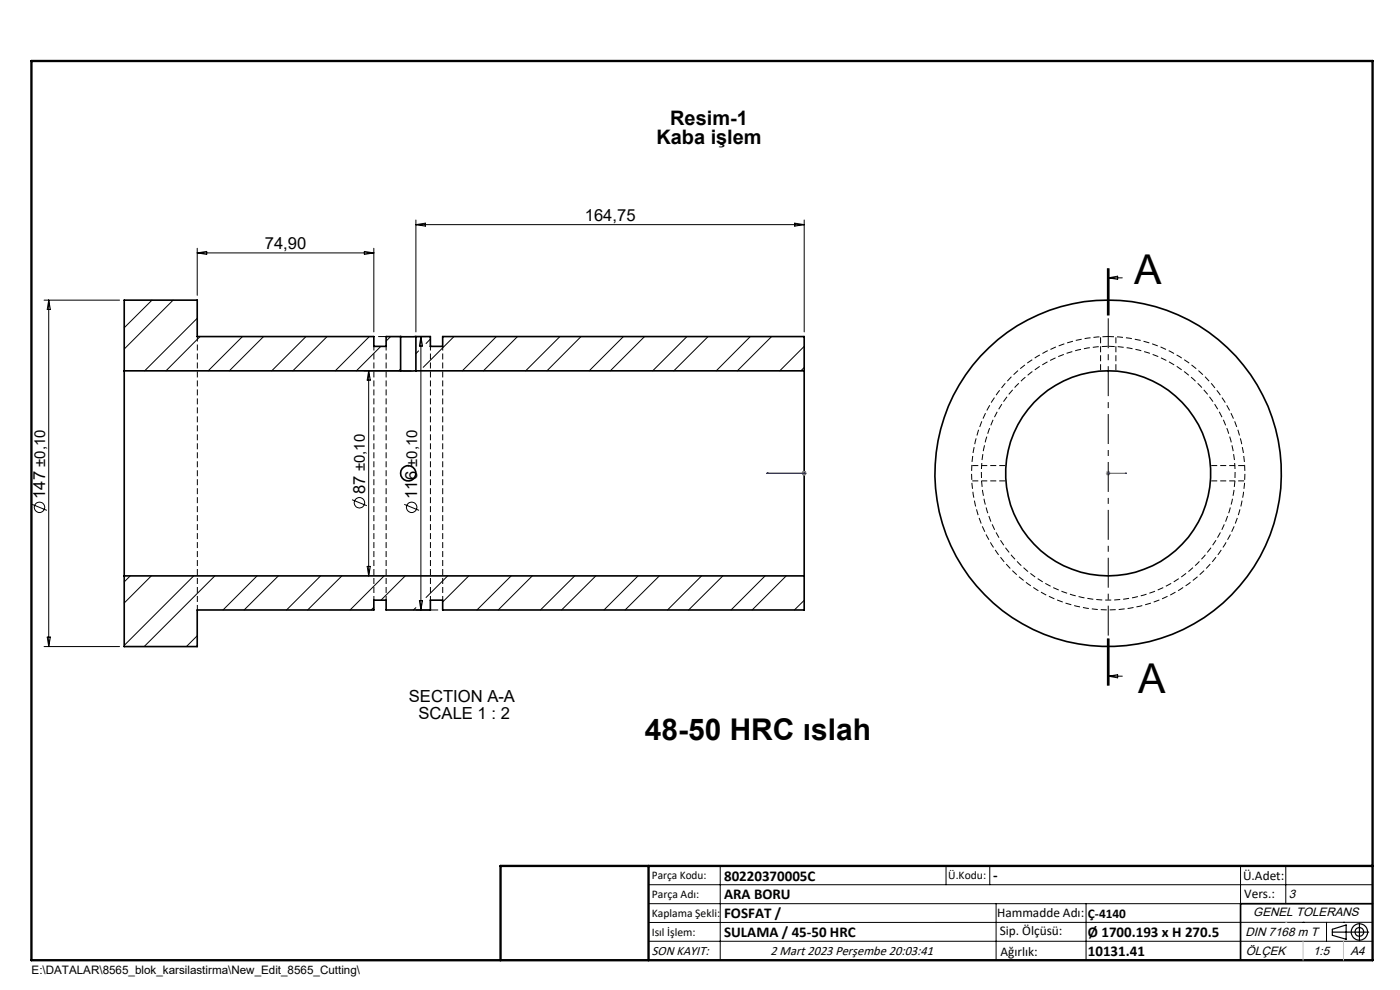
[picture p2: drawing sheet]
<svg xmlns="http://www.w3.org/2000/svg" width="297mm" height="210mm" viewBox="0 0 297 210" stroke-linecap="round" stroke-linejoin="round" font-family="sans-serif">
<path d="M235.1 71.4a29 29 0 0 1 25.5 42.8 29 29 0 0 1-49.8 2 29 29 0 0 1 22-44.7l2.3-.1" fill="none" stroke="#000" stroke-width=".21" stroke-dasharray="1.3 .6" stroke-linecap="butt"/>
<path d="M235.1 73.5a26.9 26.9 0 0 1 23.7 39.7 26.9 26.9 0 0 1-46.2 1.9 26.9 26.9 0 0 1 20.3-41.6h2.2" fill="none" stroke="#000" stroke-width=".21" stroke-dasharray="1.3 .6" stroke-dashoffset="-.1" stroke-linecap="butt"/>
<path d="M233.5 71.4v7.3M236.7 78.7v-7.3M213.4 98.8h-7.3M264.1 98.8h-7.3M206.1 102h7.3M256.8 102h7.3" fill="none" stroke="#000" stroke-width=".21" stroke-dasharray="1.3 .6" stroke-dashoffset="-.2" stroke-linecap="butt"/>
<g fill="none" stroke="#000" stroke-width=".35">
<path d="M26.4 78.7v43.5M26.4 78.7h58.6M85 78.7h3.2M85 71.4h3.2M85 71.4v7.3M85 71.4h-3.1v2.1h-2.6v-2.1h-37.5v-7.7h-15.4v15M88.2 78.7h82.4M88.2 71.4v7.3M88.2 71.4h3.1v2.1h2.6v-2.1h76.7v7.3M170.6 78.7v43.5M26.4 122.2h144.2M26.4 122.2v15h15.4v-7.8h37.5v-2.1h2.6v2.1h9.4v-2.1h2.6v2.1h76.7v-7.2"/>
<path d="M291.2 191.7h-28v12"/>
<circle cx="86.6" cy="100.4" r="1.62"/>
<circle cx="235.1" cy="100.4" r="21.8"/>
<circle cx="235.1" cy="100.4" r="36.7"/>
</g>
<path d="M79.3 127.3v-53.8M81.9 127.3v-53.8M91.3 127.3v-53.8M93.9 127.3v-53.8" fill="none" stroke="#000" stroke-width=".21" stroke-dasharray="1.3 .6" stroke-dashoffset=".4" stroke-linecap="butt"/>
<path d="M41.9 129.4v-58" fill="none" stroke="#000" stroke-width=".21" stroke-dasharray="1.3 .6" stroke-dashoffset=".2" stroke-linecap="butt"/>
<g fill="none" stroke="#000" stroke-width=".21">
<path d="M41.8 52.7v9.9M41.8 53.6h37.5M41.8 53.6l2.1-.3v.7zM77.3 53.3l2 .3-2 .4zM79.3 52.7v17.7M88.2 46.7v23.7M88.2 47.7h82.4M88.2 47.7l2-.4v.7zM168.6 47.3l2 .4-2 .3zM170.6 46.7v23.7M234.9 56.9v10M235.1 58.9h3"/>
<path d="M235.1 58.9l2-.3v.7zM235.1 56.9v10M235.3 56.9v10M9.3 63.7h16.1M10.3 63.7v73.5M10.3 63.7l.4 1.9h-.7zM32.2 63.7l-5.8 5.8M36.7 63.7l-10.3 10.3M41.8 67.5l-11.1 11.2M42.4 71.4l-7.2 7.3M51.4 71.4l-7.2 7.3M55.9 71.4l-7.3 7.3"/>
<path d="M64.9 71.4l-7.3 7.3M69.4 71.4l-7.3 7.3M77.2 78.7h10M78.2 78.7v43.5M78.2 78.7l.4 1.9h-.7zM78.4 71.4l-7.3 7.3M80.3 71.4h10M80.8 73.5l-5.2 5.2M82.9 71.4l-1 .9M85 78.3l-.4 .4M88.8 74.4l-.6 .6M89.3 71.4v58"/>
<path d="M89.3 71.4l.3 2h-.6zM91.3 71.9l-.9 1M96.3 71.4l-6.5 6.5M105.3 71.4l-7.2 7.3M109.8 71.4l-7.2 7.3M118.8 71.4l-7.3 7.3M123.3 71.4l-7.3 7.3M132.3 71.4l-7.3 7.3M136.7 71.4l-7.2 7.3M145.7 71.4l-7.2 7.3M150.2 71.4l-7.3 7.3M159.2 71.4l-7.3 7.3"/>
<path d="M163.7 71.4l-7.3 7.3M170.6 73.5l-5.2 5.2M170.6 78l-.7 .7M6.8 107l3.1 1.3M74.7 106l3.1 1.3M85.8 107l3.1 1.3M9.3 137.2h16.1M10 135.1h.7l-.4 2.1zM27.6 122.2l-1.2 1.2M32.1 122.2l-5.7 5.7M41.1 122.2l-14.7 14.7M41.8 134.9l-2.3 2.3"/>
<path d="M45.6 122.2l-15 15M54.5 122.2l-7.2 7.2M59.1 122.2l-7.3 7.2M68 122.2l-7.2 7.2M72.5 122.2l-7.2 7.2M77.9 120.1h.7l-.4 2.1zM79.3 128.8l-.6 .6M81.5 122.2l-7.2 7.2M86 122.2l-5.2 5.1M88.2 128.9l-.5 .5M88.3 129.4h4.6M89 127.4h.6l-.3 2z"/>
<path d="M95 122.2l-4.6 4.5M99.4 122.2l-5.5 5.5M108.4 122.2l-7.2 7.2M112.9 122.2l-7.2 7.2M121.9 122.2l-7.2 7.2M126.4 122.2l-7.3 7.2M135.4 122.2l-7.3 7.2M139.9 122.2l-7.3 7.2M148.8 122.2l-7.2 7.2M153.4 122.2l-7.3 7.2M162.3 122.2l-7.2 7.2M166.8 122.2l-7.2 7.2"/>
<path d="M170.6 127.3l-2.1 2.1M234.9 135.4v10M235.1 135.4v10M235.3 135.4v10zM235.1 143.4l2-.3v.7zM235.1 143.4h3M137.6 187.7h153.6M137.6 191.7h153.6M137.6 199.7h153.6M152.8 183.7v20M200.7 183.7v4M210 183.7v4"/>
<path d="M211.3 191.7v12M230.4 191.7v12M263.2 183.7v20M272.8 183.7v8M276.4 195.6h.1M281.4 195.6v4.1M285 195.6h.1M291.2 195.6l-153.6 .1"/>
<circle cx="8.4" cy="107.6" r="1.11"/>
<circle cx="76.3" cy="106.6" r="1.1"/>
<circle cx="87.3" cy="107.6" r="1.11"/>
</g>
<g fill="none" stroke="#000" stroke-width=".25">
<path d="M282.6 197.7h7.8M282.6 197.1l3-.9v3l-3-.8zM288.4 195.8v3.8M106.2 203.7h185"/>
<circle cx="288.4" cy="197.7" r="1.74"/>
<circle cx="288.4" cy="197.7" r=".93"/>
</g>
<path d="M162.7 100.4h.4h-.4M162.7 100.4h7.9M170.5 100.4h.2zM170.6 100.4h.1M235 100.4h.2zM235.1 100.4h.1M235.1 100.4h3.9M239 100.4h-.3h.3" fill="none" stroke="#00f" stroke-width=".21"/>
<path d="M170.6 99.9v1M235.1 99.9v1M170.1 100.4h1M170.3 100l.7 .7M171 100l-.7 .7M234.6 100.4h1M234.7 100l.7 .7M235.4 100l-.7 .7" fill="none" stroke="#808080" stroke-width=".21"/>
<path d="M235.1 56.9v88.5" fill="none" stroke="#000" stroke-width=".21" stroke-dasharray="6.3 1.3 1.3 1.3" stroke-dashoffset="-.4" stroke-linecap="butt"/>
<path d="M6.7 12.9h284.5v190.8h-284.5zM137.6 183.7v20M291.2 183.7h-185v20" fill="none" stroke="#000" stroke-width=".5"/>
<path d="M276.4 199.7v4M285 199.7v4" fill="none" stroke="#c0c0c0" stroke-width=".21"/>
<path d="M272.8 195.6h.1" fill="none" stroke="#c0c0c0" stroke-width=".25"/>
<g fill="#00f">
<path d="M238.7 100.4h.3zM235 100.4h.2z"/>
<path d="M170.5 100.4h.2zM162.7 100.4h.4zM170.5 100.4h.2zM162.7 100.4h.4z"/>
</g>
<g font-size="8.7">
<text x="240.6" y="60.2">A</text>
<text x="241.5" y="147">A</text>
</g>
<text font-size="6.3" x="136.8" y="156.9">48-50 HRC ıslah</text>
<g font-size="4.2">
<text x="142.2" y="26.4">Resim-1</text>
<text x="139.2" y="30.6">Kaba işlem</text>
</g>
<g font-size="3.5">
<text x="124.1" y="46.8">164,75</text>
<text x="56.2" y="52.8">74,90</text>
<text x="9.6" y="105.8" transform="rotate(-90 9.6 105.8)">147 ±0,10</text>
<text x="77.4" y="104.8" transform="rotate(-90 77.4 104.8)">87 ±0,10</text>
<text x="88.5" y="105.8" transform="rotate(-90 88.5 105.8)">116 ±0,10</text>
<text x="86.7" y="149">SECTION A-A</text>
<text x="88.8" y="152.5">SCALE 1 : 2</text>
</g>
<g font-size="3.2">
<text x="153.6" y="186.8">80220370005C</text>
<text x="153.6" y="190.8">ARA BORU</text>
<text x="210.7" y="186.6">-</text>
<text x="153.6" y="194.8">FOSFAT /</text>
<text x="153.6" y="198.8">SULAMA / 45-50 HRC</text>
<text x="230.8" y="198.7">Ø 1700.193 x H 270.5</text>
<text x="230.8" y="202.8">10131.41</text>
</g>
<g font-size="2.8">
<text x="263.7" y="186.7">Ü.Adet:</text>
<text x="263.9" y="190.5">Vers.:</text>
<text x="211.5" y="194.5">Hammadde Adı:</text>
<text x="230.8" y="194.7">Ç-4140</text>
<text x="138.3" y="202.6">SON KAYIT:</text>
<text x="163.4" y="202.6">2 Mart 2023 Perşembe 20:03:41</text>
<text x="212.1" y="198.4">Sip. Ölçüsü:</text>
<text x="212.2" y="202.7">Ağırlık:</text>
</g>
<g font-size="2.6">
<text x="273.4" y="190.4">3</text>
<text x="265.9" y="194.4">GENEL TOLERANS</text>
<text x="264.2" y="198.5">DIN 7168 m T</text>
<text x="264.3" y="202.6">ÖLÇEK</text>
<text x="278.5" y="202.6">1:5</text>
<text x="286.5" y="202.6">A4</text>
</g>
<g font-size="2.5">
<text x="138.3" y="186.4">Parça Kodu:</text>
<text x="138.3" y="190.5">Parça Adı:</text>
<text x="201.2" y="186.5">Ü.Kodu:</text>
<text x="138.3" y="194.5">Kaplama Şekli:</text>
<text x="138.3" y="198.6">Isıl İşlem:</text>
<text x="6.7" y="206.7">E:\DATALAR\8565_blok_karsilastirma\New_Edit_8565_Cutting\</text>
</g>
</svg>
